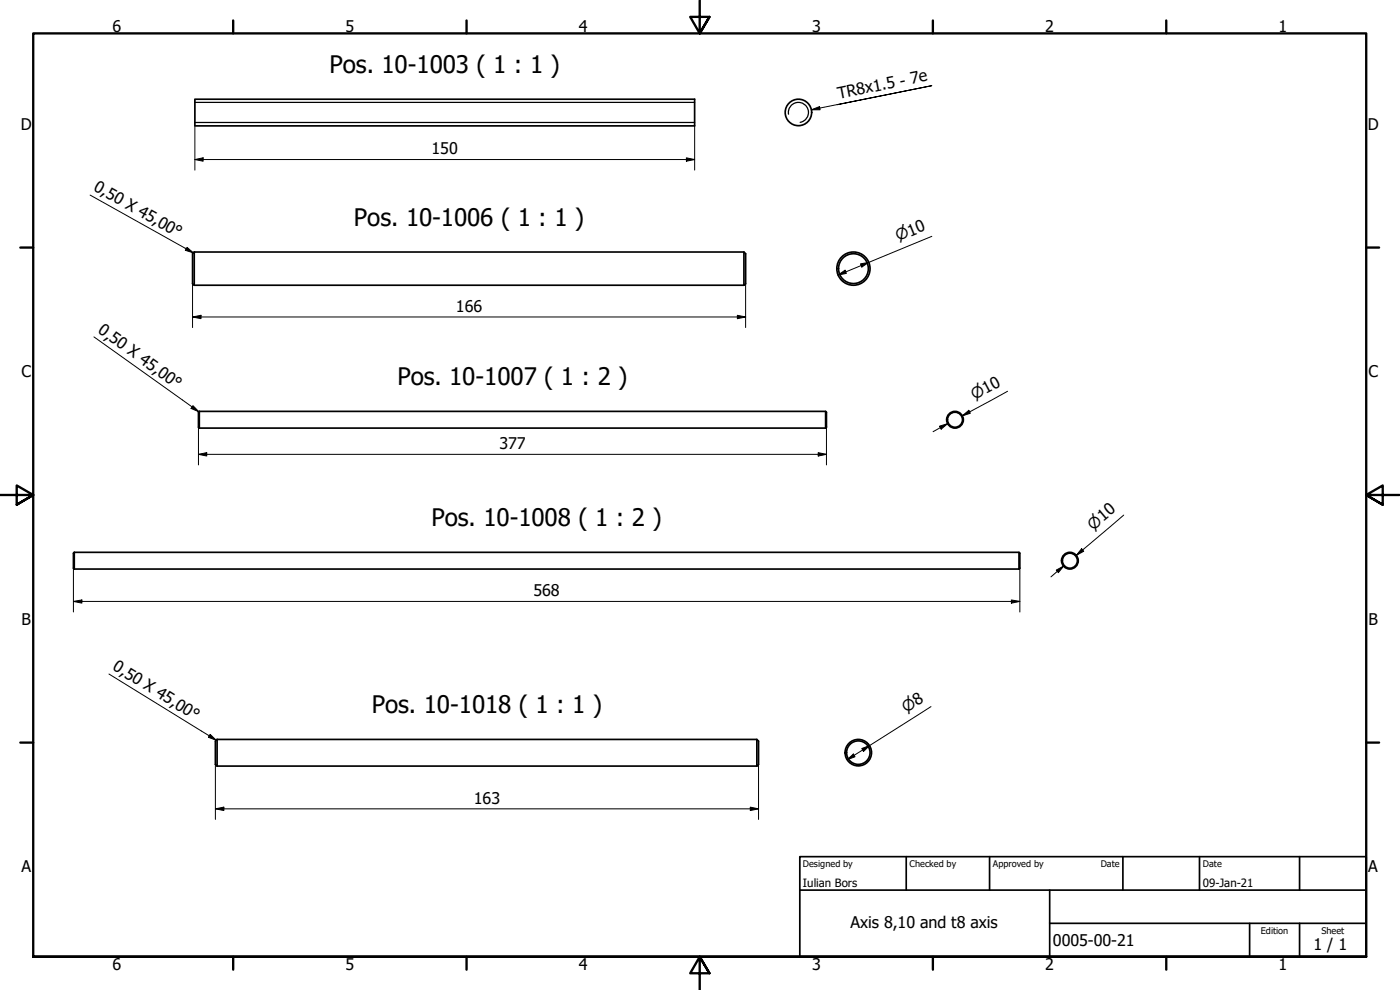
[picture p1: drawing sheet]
<svg xmlns="http://www.w3.org/2000/svg" width="420mm" height="297mm" viewBox="0 0 420 297" stroke-linecap="round" stroke-linejoin="round" font-family="sans-serif">
<!-- layer: Visible (ISO) -->
<g fill="none" stroke="#000" stroke-width=".51">
<path d="M58.5 29.8h150v8h-150zM58.3 75.6h165l.5 .5v9l-.5 .5M58.3 75.6l-.5 .5v9l.5 .5M58.3 75.6v10M223.3 75.6v10M58.3 85.6h165M59.8 123.4h188l.2 .3v4.5l-.2 .2M59.8 123.4l-.2 .3v4.5l.2 .2M59.8 123.4v5M59.8 128.4h188M247.8 123.4v5M22.3 165.7h283.5l.3 .3v4.5l-.3 .2"/>
<path d="M22.3 165.7l-.3 .3v4.5l.3 .2M22.3 165.7v5M22.3 170.7h283.5M305.8 165.7v5M65.2 221.9h161.9l.5 .5v6.9l-.5 .6M65.2 221.9l-.6 .5v6.9l.6 .6M65.2 221.9v8M65.2 229.9h161.9M227.1 221.9v8"/>
<circle cx="239.6" cy="33.7" r="4"/>
<circle cx="256.1" cy="80.6" r="4.5"/>
<circle cx="256.1" cy="80.6" r="5"/>
<circle cx="286.6" cy="125.9" r="2.51"/>
<circle cx="286.6" cy="125.9" r="2.25"/>
<circle cx="321.1" cy="168.2" r="2.51"/>
<circle cx="321.1" cy="168.2" r="2.25"/>
<circle cx="257.6" cy="225.8" r="3.5"/>
<circle cx="257.6" cy="225.8" r="4"/>
</g>
<!-- layer: Visible Narrow (ISO) -->
<path d="M58.5 30.7h150M58.5 36.8h150M236.6 34.3a3 3 0 0 1 2.5-3.5 3 3 0 0 1 3.5 2.4 3 3 0 0 1-2.5 3.5" fill="none" stroke="#000" stroke-width=".38"/>
<!-- layer: Border (ISO) -->
<g fill="none" stroke="#000" stroke-width=".7">
<path d="M70 6.1v3.9M140 6.1v3.9M210 0v10l-2.9-4.9h5.8l-2.9 4.9 2.9-4.9M280 6.1v3.9M350 6.1v3.9M6.1 74.3h3.9M410 74.3h3.9M0 148.5h10l-5-2.8v5.7l5-2.9-5 2.9M420 148.5h-10l5-2.8v5.7l-5-2.9 5 2.9M6.1 222.8h3.9M410 222.8h3.9M10 287.1v-277.1h400v277.1h-400h400"/>
<path d="M70 287.1v3.8M140 287.1v3.8M212.9 292l-2.9-4.9 2.9 4.9h-5.8l2.9-4.9v9.9M280 287.1v3.8M350 287.1v3.8"/>
</g>
<!-- layer: Title (ISO) -->
<path d="M240 257h170v30.1h-170zM272 257v10.1M297 257v10.1M337 257v10.1M360 257v10.1M390 257v10.1M240 267.1h170M315 277h95M315 267.1v20M375 277v10.1M390 277v10.1" fill="none" stroke="#000" stroke-width=".51"/>
<!-- layer: Dimension (ISO) -->
<g fill="none" stroke="#000" stroke-width=".3">
<path d="M58.5 37.8v13.2M208.5 37.8v13.2M58.5 47.9l2.5-.5v1zM58.5 47.9h150M206 47.4l2.5 .5-2.5 .5zM258.3 79.2l2.4-.5-2.1 1.4zM279.7 70.9l-28.2 11.6M57.8 95.1l2.5-.5v1zM57.8 95.1h166M57.8 85.1v13.2M221.3 94.6l2.5 .5-2.5 .5zM223.8 85.1v13.2"/>
<path d="M251.5 82.5l2.1-1.4 .4 .9zM302.4 117.4l-13.6 7.4 2.2-1.2M59.6 136.3l2.4-.5v1zM59.6 136.3h188.4M59.6 128.2v11.3M245.6 135.8l2.4 .5-2.4 .5zM248 128.2v11.3M281.9 127.9l2.5-.8-2 1.7zM284.4 127.1l-4.4 2.4M288.8 124.8l2-1.7 .4 .9zM337.2 154.5l-14.2 12.1 1.9-1.6M22 170.5v13.1"/>
<path d="M306.1 170.5v13.1M317 171.1l2.2-1.3-1.6 2zM319.2 169.8l-3.8 3.3M324.6 164.6l.6 .8-2.2 1.2zM22 180.5l2.6-.5v1zM22 180.5h284.1M303.5 180l2.6 .5-2.6 .5zM279.4 212l-25.1 16M64.6 229.3v16.6M227.6 229.3v16.6M254.3 228l1.8-1.8 .5 .9zM258.6 224.6l2.4-.9-1.9 1.8z"/>
<path d="M64.6 242.7l2.6-.5v1zM64.6 242.7h163M225.2 242.2l2.4 .5-2.4 .5z"/>
</g>
<g fill="#000">
<path d="M58.5 47.9l2.5-.5v1z" fill-rule="evenodd"/>
<path d="M206 47.4l2.5 .5-2.5 .5z" fill-rule="evenodd"/>
<path d="M57.8 95.1l2.5-.5v1z" fill-rule="evenodd"/>
<path d="M221.3 94.6l2.5 .5-2.5 .5z" fill-rule="evenodd"/>
<path d="M251.5 82.5l2.1-1.4 .4 .9z" fill-rule="evenodd"/>
<path d="M258.3 79.2l2.4-.5-2.1 1.4z" fill-rule="evenodd"/>
<path d="M59.6 136.3l2.4-.5v1z" fill-rule="evenodd"/>
<path d="M245.6 135.8l2.4 .5-2.4 .5z" fill-rule="evenodd"/>
<path d="M281.9 127.9l2.5-.8-2 1.7z" fill-rule="evenodd"/>
<path d="M288.8 124.8l2-1.7 .4 .9z" fill-rule="evenodd"/>
<path d="M317 171.1l2.2-1.3-1.6 2z" fill-rule="evenodd"/>
<path d="M324.6 164.6l.6 .8-2.2 1.2z" fill-rule="evenodd"/>
<path d="M22 180.5l2.6-.5v1z" fill-rule="evenodd"/>
<path d="M303.5 180l2.6 .5-2.6 .5z" fill-rule="evenodd"/>
<path d="M254.3 228l1.8-1.8 .5 .9z" fill-rule="evenodd"/>
<path d="M258.6 224.6l2.4-.9-1.9 1.8z" fill-rule="evenodd"/>
<path d="M64.6 242.7l2.6-.5v1z" fill-rule="evenodd"/>
<path d="M225.2 242.2l2.4 .5-2.4 .5z" fill-rule="evenodd"/>
</g>
<!-- layer: Symbol (ISO) -->
<path d="M243.5 32.9l2.4-.9 .2 .9zM251.3 31.4l28.4-5.7-36.2 7.2M27.1 58.5l30.9 17.4M56.1 74.2l1.9 1.7-2.4-.8zM28.2 101.1l31.5 22.5M57.9 121.7l1.8 1.9-2.4-1.1zM32.7 202.2l32.2 19.9M63.1 220.3l1.8 1.8-2.4-.9z" fill="none" stroke="#000" stroke-width=".3"/>
<g fill="#000">
<path d="M243.5 32.9l2.4-.9 .2 .9z" fill-rule="evenodd"/>
<path d="M56.1 74.2l1.9 1.7-2.4-.8z" fill-rule="evenodd"/>
<path d="M57.9 121.7l1.8 1.9-2.4-1.1z" fill-rule="evenodd"/>
<path d="M63.1 220.3l1.8 1.8-2.4-.9z" fill-rule="evenodd"/>
</g>
<g font-size="7.2">
<text x="98.9" y="21.8">Pos. 10-1003 ( 1 : 1 )</text>
<text x="106.2" y="67.7">Pos. 10-1006 ( 1 : 1 )</text>
<text x="119.3" y="115.5">Pos. 10-1007 ( 1 : 2 )</text>
<text x="129.5" y="157.8">Pos. 10-1008 ( 1 : 2 )</text>
<text x="111.6" y="213.9">Pos. 10-1018 ( 1 : 1 )</text>
</g>
<g font-size="4.8">
<text x="33.7" y="9.6">6</text>
<text x="103.7" y="9.6">5</text>
<text x="173.7" y="9.6">4</text>
<text x="243.7" y="9.6">3</text>
<text x="313.7" y="9.6">2</text>
<text x="383.7" y="9.6">1</text>
<text x="251.7" y="29.7" transform="rotate(-11 251.7 29.7)">TR8x1.5 - 7e</text>
<text x="6.2" y="38.9">D</text>
<text x="410.5" y="38.9">D</text>
<text x="129.5" y="46.3">150</text>
<text x="27.9" y="57.1" transform="rotate(29 27.9 57.1)">0,50 X 45,00°</text>
<text x="136.8" y="93.5">166</text>
<text x="29.1" y="99.7" transform="rotate(36 29.1 99.7)">0,50 X 45,00°</text>
<text x="6.4" y="113.1">C</text>
<text x="410.7" y="113.1">C</text>
<text x="149.9" y="134.7">377</text>
<text x="160.1" y="178.9">568</text>
<text x="6.4" y="187.4">B</text>
<text x="410.7" y="187.4">B</text>
<text x="33.6" y="200.8" transform="rotate(32 33.6 200.8)">0,50 X 45,00°</text>
<text x="142.2" y="241.1">163</text>
<text x="6.4" y="261.7">A</text>
<text x="410.7" y="261.7">A</text>
<text x="255.3" y="278.5">Axis 8,10 and t8 axis</text>
<text x="316" y="283.8">0005-00-21</text>
<text x="394.2" y="285">1 / 1</text>
<text x="33.7" y="290.9">6</text>
<text x="103.7" y="290.9">5</text>
<text x="173.7" y="290.9">4</text>
<text x="243.7" y="290.9">3</text>
<text x="313.7" y="290.9">2</text>
<text x="383.7" y="290.9">1</text>
</g>
<g font-size="4.6">
<text x="269.6" y="72.4" transform="rotate(-22 269.6 72.4)">⌀10</text>
<text x="292.5" y="120.1" transform="rotate(-28 292.5 120.1)">⌀10</text>
<text x="328.1" y="159.2" transform="rotate(-40 328.1 159.2)">⌀10</text>
<text x="272" y="213.9" transform="rotate(-32 272 213.9)">⌀8</text>
</g>
<g font-size="3.4">
<text x="241" y="266">Iulian Bors</text>
<text x="361" y="266">09-Jan-21</text>
</g>
<g font-size="2.7">
<text x="241" y="260.1">Designed by</text>
<text x="273" y="260.1">Checked by</text>
<text x="298" y="260.1">Approved by</text>
<text x="330.3" y="260">Date</text>
<text x="361" y="260">Date</text>
<text x="378.4" y="280.1">Edition</text>
<text x="396.6" y="280.1">Sheet</text>
</g>
</svg>
